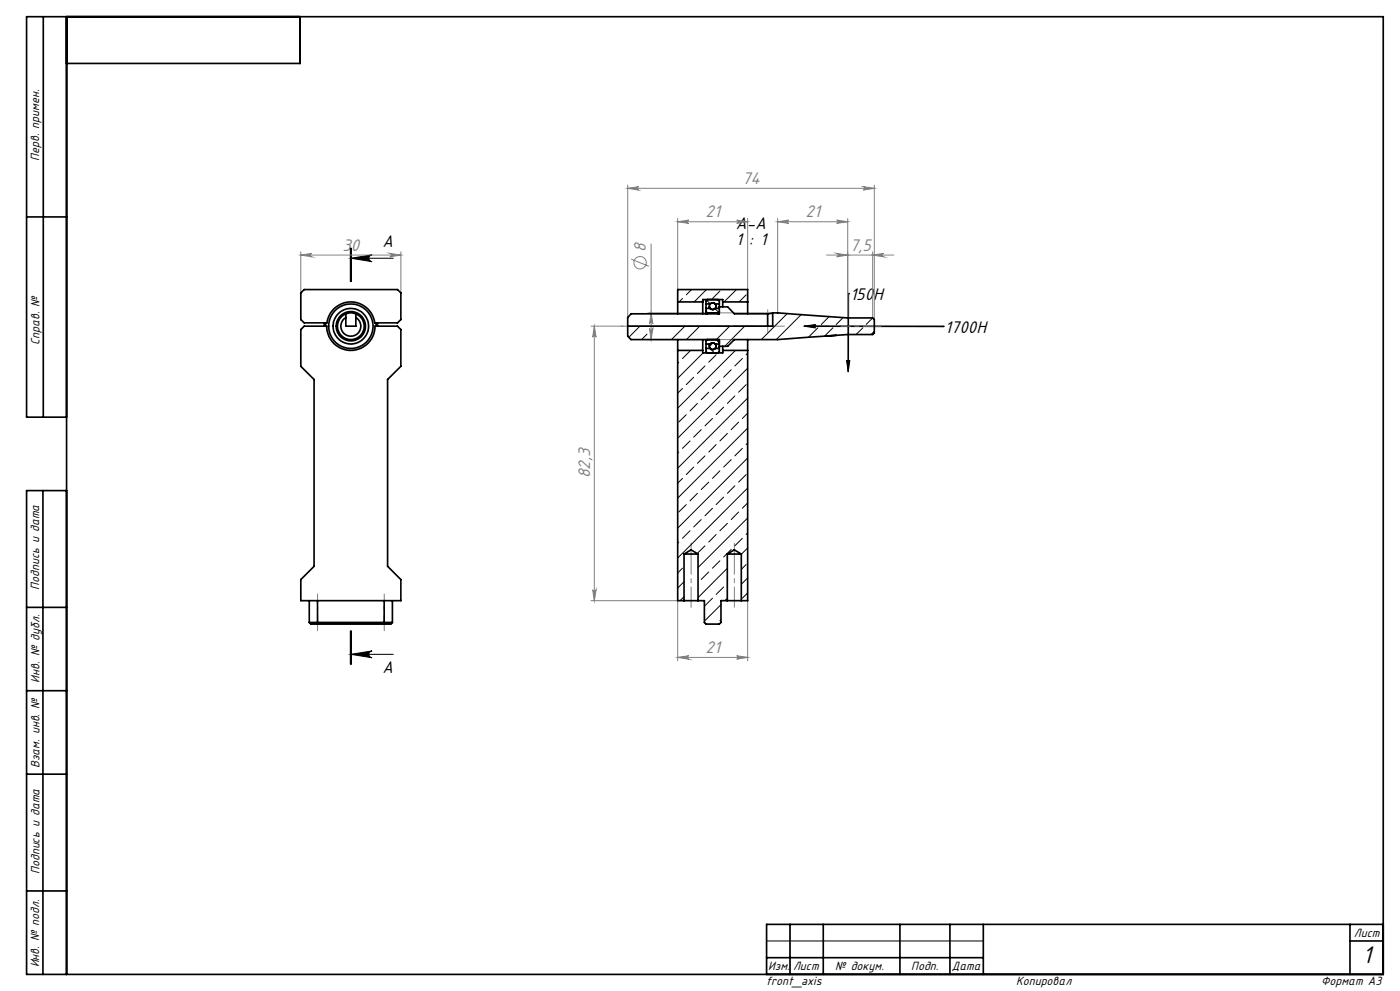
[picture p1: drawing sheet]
<svg xmlns="http://www.w3.org/2000/svg" width="420mm" height="297mm" viewBox="0 0 420 297" stroke-linecap="round" stroke-linejoin="round" font-family="sans-serif">
<g fill="none" stroke="#808080" stroke-width=".3">
<path d="M188.3 55.5v39.7M188.3 56.4h74M188.3 56.4l3.3-.5a.51 .51 0 0 0-.5 .6 .51 .51 0 0 0 .5 .5zM259 55.9l3.3 .5-3.3 .6a.51 .51 0 0 0 .5-.5 .51 .51 0 0 0-.5-.6zM262.3 55.5v40.3M90.2 76.4h30.1M90.2 75.5v12.3M90.2 76.4l3.4-.5a.51 .51 0 0 0-.5 .6 .51 .51 0 0 0 .5 .5zM116.9 75.9l3.4 .5-3.4 .6a.51 .51 0 0 0 .5-.5 .51 .51 0 0 0-.5-.6zM120.3 75.5v12.3M189.4 77.7l5.3 2.1M195.3 73.1v28.7"/>
<path d="M203.3 66.5l3.3-.5a.49 .49 0 0 0-.5 .5 .49 .49 0 0 0 .5 .5zM203.3 66.5h21M203.3 65.5v21.3M221 66l3.3 .5-3.3 .5a.49 .49 0 0 0 .5-.5 .49 .49 0 0 0-.5-.5zM224.3 65.5v21.3M233.3 66.5l3.3-.5a.49 .49 0 0 0-.5 .5 .49 .49 0 0 0 .5 .5zM233.3 65.5v28.3M233.3 66.5h21M248 76.4h20.1M251 75.9l3.3 .5-3.3 .6a.51 .51 0 0 0 .5-.5 .51 .51 0 0 0-.5-.6zM251 66l3.3 .5-3.3 .5a.49 .49 0 0 0 .5-.5 .49 .49 0 0 0-.5-.5zM254.3 65.5v29.8"/>
<path d="M261.8 75.5v19.8M261.8 76.4l3.3-.5a.51 .51 0 0 0-.5 .6 .51 .51 0 0 0 .5 .5zM177.3 97.8h24M178.3 97.8l.5 3.3a.51 .51 0 0 0-.5-.5 .51 .51 0 0 0-.5 .5zM178.3 97.8v82.2M194.3 93.8h37.5M194.8 98.5a.51 .51 0 0 0 .6 .5 .51 .51 0 0 0 .5-.5l-.6 3.3zM195.3 93.8l.6 3.3a.51 .51 0 0 0-.5-.5 .51 .51 0 0 0-.6 .5zM194.3 101.8h26M177.8 176.7a.51 .51 0 0 0 .5 .5 .51 .51 0 0 0 .5-.5l-.5 3.3zM177.3 180h26v18M203.3 197h21"/>
<path d="M203.3 197l3.3-.5a.51 .51 0 0 0-.5 .5 .51 .51 0 0 0 .5 .6zM221 196.5l3.3 .5-3.3 .6a.51 .51 0 0 0 .5-.6 .51 .51 0 0 0-.5-.5zM224.3 180v18"/>
<circle cx="192" cy="78.7" r="1.87"/>
</g>
<g fill="none" stroke="#000" stroke-width=".3">
<path d="M105.1 74.4v10M105.3 77.4l6.3-1a1.02 1.02 0 0 0-.9 1 1.02 1.02 0 0 0 .9 1zM105.3 77.4h12.7M105.3 74.4v10M105.4 74.4v10M241.3 97.8l3.3-.5v1zM254 108.1h1l-.5 3.2zM105.1 189.1v10M105.3 196.1l6.3-1a1.02 1.02 0 0 0-.9 1 1.02 1.02 0 0 0 .9 1zM105.3 196.1h12.7M105.3 189.1v10M105.4 189.1v10z"/>
<path d="M230 282h65"/>
</g>
<g fill="#000">
<path d="M105.3 77.4l6.3-1a1.02 1.02 0 0 0-.9 1 1.02 1.02 0 0 0 .9 1zM105.3 196.1l6.3-1a1.02 1.02 0 0 0-.9 1 1.02 1.02 0 0 0 .9 1z"/>
<path d="M241.3 97.8l3.3-.5v1zM254 108.1h1l-.5 3.2z"/>
<path d="M282.6 97.8a.25 .25 0 0 1 .5 0 .25 .25 0 0 1-.5 0zM254.2 88a.25 .25 0 0 1 .5 0 .25 .25 0 0 1-.5 0z"/>
</g>
<g fill="none" stroke="#000" stroke-width=".5">
<path d="M13 5v120M20 5v287M90 5v14h-70M8 65h12M241.3 97.8h41.6M254.5 88v23.3M20 125h-12v-120h407v287h-407v-145h12M12.9 147v145M8 182h12M8 207h12M8 232h12M8 267h12"/>
<path d="M237 277v15M247 277v15M270 277v15M285 277v15M295 277v15M405 277v15M415 277h-185v15M230 287h65M405 282h10"/>
</g>
<path d="M95.3 186.5v-8.5M115.3 186.5v-8.5" fill="none" stroke="#808080" stroke-width=".3" stroke-dasharray="15.2 1.3 1.3 1.3" stroke-dashoffset="12.9"/>
<path d="M261.8 97.7h2.5M207.3 166v-3.2M220.3 166v-3.2M95.3 186.5v2.5M115.3 186.5v2.5" fill="none" stroke="#808080" stroke-width=".3" stroke-dasharray="15.2 1.3 1.3 1.3"/>
<path d="M201.3 97.7h34" fill="none" stroke="#808080" stroke-width=".3" stroke-dasharray="15.2 1.3 1.3 1.3" stroke-dashoffset=".1"/>
<path d="M191.3 97.7h-5" fill="none" stroke="#808080" stroke-width=".3" stroke-dasharray="15.2 1.3 1.3 1.3" stroke-dashoffset="14.6"/>
<path d="M261.8 97.7h-9.5" fill="none" stroke="#808080" stroke-width=".3" stroke-dasharray="15.2 1.3 1.3 1.3" stroke-dashoffset="12.4"/>
<path d="M230.3 92.8v6.8" fill="none" stroke="#808080" stroke-width=".3" stroke-dasharray="15.2 1.3 1.3 1.3" stroke-dashoffset="13.8"/>
<path d="M201.3 97.7h11.5M214.8 97.7h11.5" fill="none" stroke="#808080" stroke-width=".3" stroke-dasharray="15.2 1.3 1.3 1.3" stroke-dashoffset="11.4"/>
<path d="M207.3 166v16M220.3 166v16" fill="none" stroke="#808080" stroke-width=".3" stroke-dasharray="15.2 1.3 1.3 1.3" stroke-dashoffset="9.1"/>
<g fill="#808080">
<path d="M261.8 76.4l3.3-.5a.51 .51 0 0 0-.5 .6 .51 .51 0 0 0 .5 .5zM251 75.9l3.3 .5-3.3 .6a.51 .51 0 0 0 .5-.5 .51 .51 0 0 0-.5-.6z"/>
<path d="M251 66l3.3 .5-3.3 .5a.49 .49 0 0 0 .5-.5 .49 .49 0 0 0-.5-.5zM233.3 66.5l3.3-.5a.49 .49 0 0 0-.5 .5 .49 .49 0 0 0 .5 .5zM221 66l3.3 .5-3.3 .5a.49 .49 0 0 0 .5-.5 .49 .49 0 0 0-.5-.5zM203.3 66.5l3.3-.5a.49 .49 0 0 0-.5 .5 .49 .49 0 0 0 .5 .5z"/>
<path d="M90.2 76.4l3.4-.5a.51 .51 0 0 0-.5 .6 .51 .51 0 0 0 .5 .5zM116.9 75.9l3.4 .5-3.4 .6a.51 .51 0 0 0 .5-.5 .51 .51 0 0 0-.5-.6zM188.3 56.4l3.3-.5a.51 .51 0 0 0-.5 .6 .51 .51 0 0 0 .5 .5zM259 55.9l3.3 .5-3.3 .6a.51 .51 0 0 0 .5-.5 .51 .51 0 0 0-.5-.6z"/>
<path d="M194.8 98.5a.51 .51 0 0 0 .6 .5 .51 .51 0 0 0 .5-.5l-.6 3.3zM195.3 93.8l.6 3.3a.51 .51 0 0 0-.5-.5 .51 .51 0 0 0-.6 .5zM177.8 176.7a.51 .51 0 0 0 .5 .5 .51 .51 0 0 0 .5-.5l-.5 3.3zM178.3 97.8l.5 3.3a.51 .51 0 0 0-.5-.5 .51 .51 0 0 0-.5 .5z"/>
<path d="M203.3 197l3.3-.5a.51 .51 0 0 0-.5 .5 .51 .51 0 0 0 .5 .6zM221 196.5l3.3 .5-3.3 .6a.51 .51 0 0 0 .5-.6 .51 .51 0 0 0-.5-.5z"/>
</g>
<g fill="none" stroke="#000" stroke-width=".5">
<path d="M90.2 87.8l1.1-1h27.9l1.1 1v8l-1.1 1h-6.8a7.2 7.2 0 0 0-7.1-6.3 7.2 7.2 0 0 0-7.2 6.3h-6.8l-1.1-1zM91.3 97.8h6.7a7.2 7.2 0 0 0 7.3 7.2 7.2 7.2 0 0 0 7.2-7.2h6.7l1.1 1v11l-4 3.9v56l4 4v6.3h-30.1v-6.3l4-4v-56l-4-3.9v-11zM97.3 96.8v1M97.7 96.8l-.1 1M103.8 94l1.2-.2 1.8 .2M103.8 94a4 4 0 0 0-1.7 6.2 4 4 0 0 0 6.3 0 4 4 0 0 0-1.6-6.2M103.8 95.2a2.99 2.99 0 0 0-.8 4.5 2.99 2.99 0 0 0 4.5 0 2.99 2.99 0 0 0-.7-4.5M103.8 94v3.8h3v-3.8M112.8 96.8l.1 1M113.2 96.8v1M203.3 90.5v3.5M203.3 90.5v-3.7h21v3.7"/>
<path d="M203.3 90.5h7.5M210.8 90.5v3.5M210.8 90.5v-.7h6v.7M211.8 91.1h1.2a1.06 1.06 0 0 1 1.6 0h1.2M211.8 91.1v1.3M211.8 92.4h1.2a.99 .99 0 0 0 1.6 0h1.2M211.8 93.4v.6M211.8 92.4v1M211.8 93.4l.4 .4M212.2 93.8v.2M212.2 89.8l-.4 .4v.9M212.2 93.8h3.2"/>
<path d="M212.8 91.8v.6M214.8 91.8v.6M215.4 93.8v.2M215.4 89.8l.4 .4v.9M215.8 91.1v.9M215.8 93.4v.6h-26.5l-1 1.2v5.5l1 1.1h26.5v2M215.8 92v1.4M215.8 93.4l-.4 .4M215.8 92h2.5l2 2h10M216.8 90.5v1.5M216.8 90.5h7.5M224.3 90.5v3.5"/>
<path d="M230.3 94v3.8M231.8 93.8l22.5 1.5h7.5l.5 .5v4l-.5 .5h-7.5l-21 1.5h-13l-2 2h-2.5M231.8 93.8l-1.5 .2M231.8 93.8v4h-43.5M203.3 101.8v3.2M203.3 105v75h1.9M203.3 105h7.5M210.8 101.8v3.2M210.8 105v.8h6v-.8M211.8 104.4h1.2a.99 .99 0 0 0 1.6 0h1.2M211.8 103.1v1.3M211.8 103.1h1.2a.99 .99 0 0 1 1.6 0h1.2"/>
<path d="M211.8 101.8v.4M211.8 102.2v.9M211.8 104.4v1l.4 .4M212.2 101.8l-.4 .4M212.8 103.1v.7M214.8 103.1v.7M215.4 101.8l.4 .4M215.8 103.8v.6M215.8 104.4v1l-.4 .4M216.8 103.8v1.2M216.8 105h7.5M224.3 101.8v3.2"/>
<path d="M224.3 105v75h-1.9M250.9 100.5l-3.3 .2M205.2 166h4.2M205.2 166l2.1-1.2 2.1 1.2M205.2 166v14M209.4 166v14M218.2 166h4.2M218.2 166l2.1-1.2 2.1 1.2M218.2 166v14M222.4 166v14M92.8 186.5h24.9M92.8 186.5l.5 .5h1.9"/>
<path d="M92.8 180v6.5M95.2 180v7M95.2 187h20.1M115.3 180v7M117.7 186.5l-.5 .5h-1.9M117.7 180v6.5M205.2 180h4.2M209.4 180h1.9v6.5l.5 .5h4l.5-.5v-6.5h1.9M218.2 180h4.2"/>
<circle cx="105.2" cy="97.8" r="5.3"/>
<circle cx="105.3" cy="97.8" r="4.4"/>
<circle cx="105.3" cy="97.8" r="6.7"/>
<circle cx="213.8" cy="91.8" r="1"/>
<circle cx="213.8" cy="103.8" r="1"/>
</g>
<g fill="none" stroke="#000" stroke-width=".3">
<path d="M192 97.8l-3.4 3.3M204.8 89.5l-1.1 1M205.5 97.8l-4.1 4M207.5 86.8l-1.6 1.6M209.9 97.8l-4 4M211.9 86.8l-3.7 3.7M212 90l1.1 1.1M214.5 92.5l1.1 1.1M216 87.2l-2.3 2.3M218.9 97.8l-4 4M220.9 86.8l-3.7 3.7M223.4 97.8l-6 6"/>
<path d="M223.8 88.4l-2.1 2.1M236.2 94l-7.8 7.8M240.3 94.3l-7.4 7.5M245.4 98.2l-2.9 2.9M248.7 94.9l-2.3 2.4M249.9 98.2l-2.5 2.5M252.9 95.2l-2 2.1M258.9 98.2l-2.1 2.1M261.8 95.3l-1.9 1.9M262.3 99.3l-1 1M194.1 100.2l-1.6 1.6M203.6 108.5l-.3 .4"/>
<path d="M204.8 116.4l-1.5 1.5M207 105.2l-2.2 2.3M208.1 113.1l-2.2 2.2M210.9 105.8l-7.6 7.6M211.5 109.7l-2.3 2.2M212.6 117.5l-2.2 2.3M213 104.4l1.3 1.4M213.9 102.8l-1.1 1.1M214.8 101.8l1 1M214.8 106.3l-2.2 2.2M216 114.2l-2.3 2.2M219.4 110.8l-2.3 2.3"/>
<path d="M220.5 118.7l-2.3 2.2M220.6 105l-17.3 17.3M222.7 107.5l-2.2 2.2M223.8 115.3l-2.2 2.2M224.3 119.3l-21 21M224.3 110.3l-21 21M224.3 105.8l-.5 .5M203.6 135.5l-.3 .3M205.9 124.3l-2.3 2.2M207 132.1l-2.2 2.3M208.1 140l-2.2 2.2M209.2 120.9l-2.2 2.3"/>
<path d="M210.4 128.8l-2.3 2.2M211.5 136.6l-2.3 2.2M213.7 125.4l-2.2 2.2M214.8 133.2l-2.2 2.3M217.1 122l-2.3 2.3M218.2 129.9l-2.2 2.2M219.4 137.8l-2.3 2.2M221.6 126.5l-2.2 2.3M222.7 134.4l-2.2 2.2M224.3 132.8l-.5 .4M224.3 123.8l-1.6 1.6M224.3 137.3l-21 21"/>
<path d="M224.3 128.3l-21 21M204.8 143.4l-1.5 1.4M205.9 151.2l-2.3 2.3M207 159.1l-2.2 2.2M209.2 147.8l-2.2 2.3M210.4 155.7l-2.3 2.2M212.6 144.5l-2.2 2.2M213.7 152.3l-2.2 2.3M216 141.1l-2.3 2.3M217.1 149l-2.3 2.2M218.2 156.8l-2.2 2.3M220.5 145.6l-2.3 2.2"/>
<path d="M221.6 153.5l-2.2 2.2M223.8 142.2l-2.2 2.3M224.3 146.3l-21 20.9M224.3 155.2l-14.9 14.9M224.3 150.7l-1.6 1.6M224.3 159.7l-.5 .5M203.6 162.5l-.3 .3M204.8 170.3l-1.5 1.4M205.2 174.3l-1.9 1.9M205.2 178.8l-1.2 1.2M211.5 163.6l-2.3 2.2M212.6 171.4l-2.2 2.3"/>
<path d="M213.7 179.3l-2.2 2.2M214.8 160.2l-2.2 2.3M216 168.1l-2.3 2.2M217.1 175.9l-2.3 2.2M218.2 170.3l-8.8 8.8M218.2 179.3l-.7 .7M219.4 164.7l-2.3 2.2M222.7 161.3l-2.2 2.3M223.8 169.2l-1.4 1.4M224.3 164.2l-1.9 1.9M224.3 173.2l-1.9 1.9M224.3 177.7l-1.6 1.6"/>
<path d="M216.3 181.2l-5 5M216.3 185.7l-.3 .3"/>
</g>
<text font-size="8" x="408.8" y="288.5">1</text>
<g font-size="5.6" fill="#808080">
<text x="222.6" y="55.2">74</text>
<text x="211.6" y="65.2">21</text>
<text x="241.6" y="65.2">21</text>
<text x="102.7" y="75.2">30</text>
<text x="193.8" y="75.7" transform="rotate(-90 193.8 75.7)">8</text>
<text x="254.9" y="75.2">7,5</text>
<text x="177.1" y="143.3" transform="rotate(-90 177.1 143.3)">82,3</text>
<text x="211.6" y="195.8">21</text>
</g>
<g font-size="5.6">
<text x="220.8" y="68.7">A-A</text>
<text x="114.7" y="74.1">A</text>
<text x="220.8" y="73.6">1 : 1</text>
<text x="255.1" y="89.8">150H</text>
<text x="283.5" y="99.7">1700H</text>
<text x="114.7" y="201.6">A</text>
</g>
<g font-size="4">
<text x="11.8" y="48.3" transform="rotate(-90 11.8 48.3)">Перв. примен.</text>
<text x="11.9" y="103.4" transform="rotate(-90 11.9 103.4)">Справ. №</text>
<text x="11.7" y="176.8" transform="rotate(-90 11.7 176.8)">Подпись и дата</text>
<text x="11.8" y="204.7" transform="rotate(-90 11.8 204.7)">Инв. № дубл.</text>
<text x="11.9" y="230.1" transform="rotate(-90 11.9 230.1)">Взам. инв. №</text>
<text x="11.8" y="262" transform="rotate(-90 11.8 262)">Подпись и дата</text>
<text x="406.2" y="280.8">Лист</text>
<text x="11.8" y="289.9" transform="rotate(-90 11.8 289.9)">Инв. № подл.</text>
<text x="230.4" y="290.8">Изм.</text>
<text x="237.9" y="290.8">Лист</text>
<text x="250.6" y="290.8">№ докум.</text>
<text x="273.4" y="290.8">Подп.</text>
<text x="285.6" y="290.8">Дата</text>
<text x="229.8" y="295.3">front_axis</text>
<text x="304.8" y="295.2">Копировал</text>
<text x="396.3" y="295.2">Формат А3</text>
</g>
</svg>
